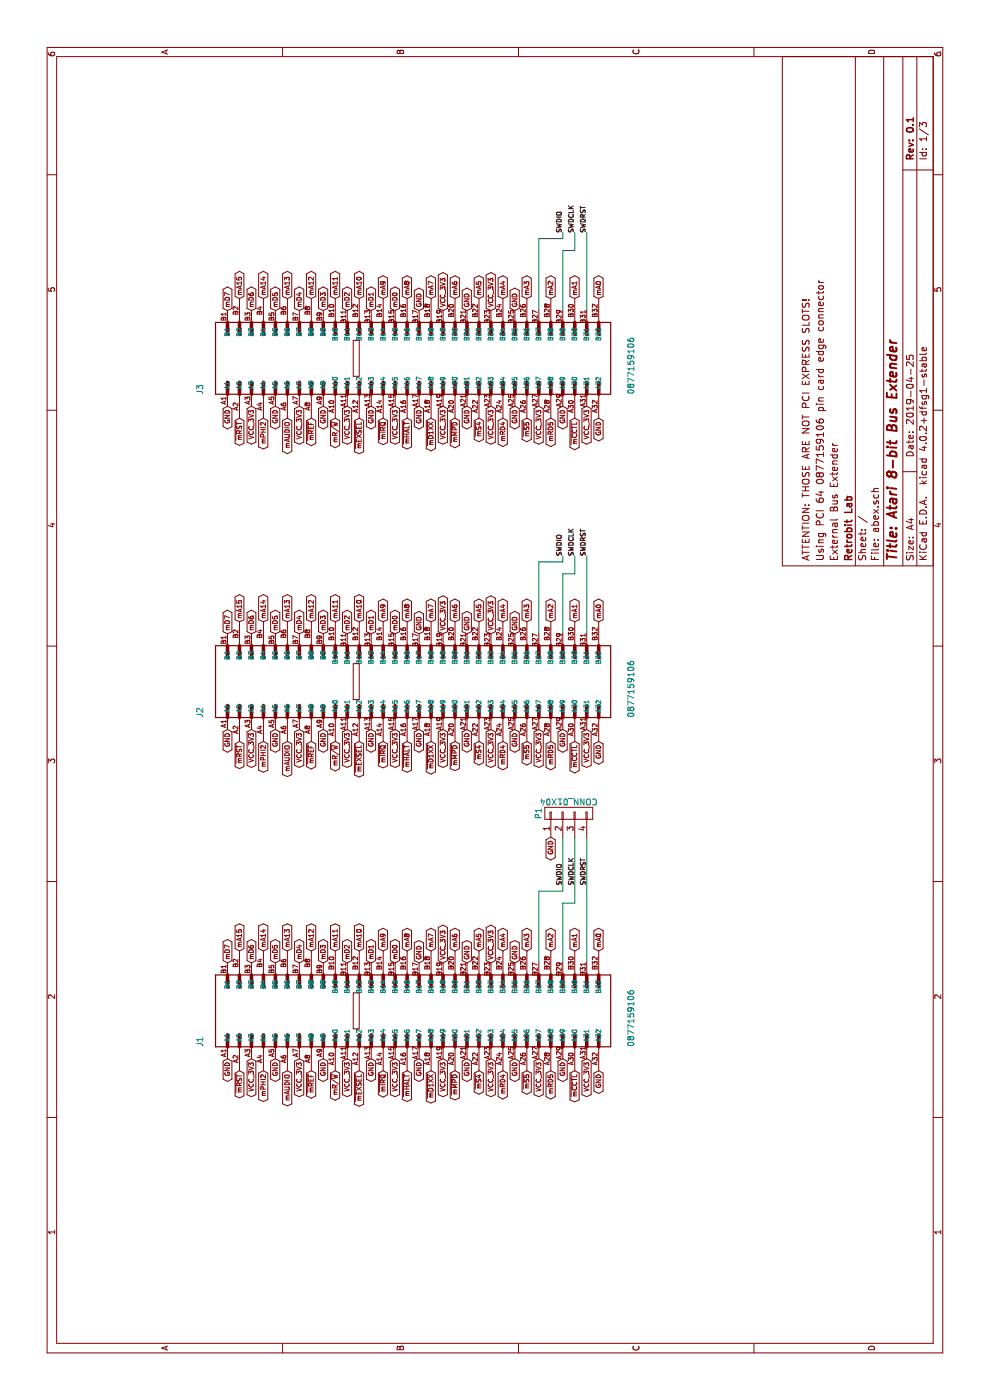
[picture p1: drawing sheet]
EESchema Schematic File Version 2
LIBS:power
LIBS:device
LIBS:transistors
LIBS:conn
LIBS:linear
LIBS:regul
LIBS:74xx
LIBS:cmos4000
LIBS:adc-dac
LIBS:memory
LIBS:xilinx
LIBS:microcontrollers
LIBS:dsp
LIBS:microchip
LIBS:analog_switches
LIBS:motorola
LIBS:texas
LIBS:intel
LIBS:audio
LIBS:interface
LIBS:digital-audio
LIBS:philips
LIBS:display
LIBS:cypress
LIBS:siliconi
LIBS:opto
LIBS:atmel
LIBS:contrib
LIBS:valves
LIBS:MCU_STC
LIBS:Timer_RTC
LIBS:Relay_SolidState
LIBS:Relay
LIBS:RF_AM_FM
LIBS:Memory_Flash
LIBS:MCU_Module
LIBS:Transistor_FET
LIBS:Regulator_Switching
LIBS:Logic_LevelTranslator
LIBS:Isolator
LIBS:Interface
LIBS:Converter_ACDC
LIBS:Battery_Management
LIBS:Amplifier_Operational
LIBS:RF_Module
LIBS:Interface_HDMI
LIBS:Sensor_Temperature
LIBS:Timer_PLL
LIBS:Sensor_Pressure
LIBS:Sensor_Motion
LIBS:Oscillator
LIBS:MCU_Microchip_SAME
LIBS:MCU_Microchip_SAMD
LIBS:Interface_Expansion
LIBS:Interface_Ethernet
LIBS:Interface_CAN_LIN
LIBS:Amplifier_Difference
LIBS:Sensor_Magnetic
LIBS:Power_Management
LIBS:Memory_RAM
LIBS:MCU_Microchip_PIC18
LIBS:Interface_USB
LIBS:Audio
LIBS:Analog_Switch
LIBS:Amplifier_Current
LIBS:Regulator_Linear
LIBS:Device
LIBS:Analog_ADC
LIBS:MCU_Microchip_PIC16
LIBS:Connector
LIBS:Power_Protection
LIBS:Jumper
LIBS:Diode
LIBS:Switch
LIBS:Sensor_Current
LIBS:Sensor
LIBS:Regulator_Controller
LIBS:Driver_FET
LIBS:Amplifier_Audio
LIBS:RF_Filter
LIBS:Driver_Haptic
LIBS:RF_GSM
LIBS:Filter
LIBS:Converter_DCDC
LIBS:Analog
LIBS:RF_GPS
LIBS:Driver_Motor
LIBS:Driver_LED
LIBS:Sensor_Optical
LIBS:RF
LIBS:Power_Supervisor
LIBS:LED
LIBS:Simulation_SPICE
LIBS:CPU_NXP_IMX
LIBS:Sensor_Touch
LIBS:Memory_UniqueID
LIBS:Display_Character
LIBS:Mechanical
LIBS:MCU_Microchip_ATmega
LIBS:Comparator
LIBS:Memory_EEPROM
LIBS:RF_Switch
LIBS:Transformer
LIBS:Timer
LIBS:RF_Amplifier
LIBS:Sensor_Humidity
LIBS:MCU_Texas_MSP430
LIBS:MCU_Texas
LIBS:DSP_AnalogDevices
LIBS:74xGxx
LIBS:Reference_Voltage
LIBS:Sensor_Proximity
LIBS:RF_Mixer
LIBS:MCU_ST_STM8
LIBS:Interface_Telecom
LIBS:CPU
LIBS:4xxx_IEEE
LIBS:FPGA_Lattice
LIBS:Analog_DAC
LIBS:Interface_UART
LIBS:4xxx
LIBS:MCU_Microchip_ATtiny
LIBS:Sensor_Audio
LIBS:MCU_Cypress
LIBS:MCU_SiFive
LIBS:MCU_Nordic
LIBS:MCU_NXP_Kinetis
LIBS:Driver_Display
LIBS:MCU_NXP_S08
LIBS:Valve
LIBS:Triac_Thyristor
LIBS:Transistor_IGBT
LIBS:Regulator_SwitchedCapacitor
LIBS:Fiber_Optic
LIBS:Diode_Laser
LIBS:Reference_Current
LIBS:Transistor_BJT
LIBS:Memory_NVRAM
LIBS:MCU_NXP_LPC
LIBS:74xx_IEEE
LIBS:pspice
LIBS:Video
LIBS:Transistor_Array
LIBS:Sensor_Voltage
LIBS:Sensor_Gas
LIBS:Security
LIBS:Regulator_Current
LIBS:RF_ZigBee
LIBS:RF_WiFi
LIBS:RF_RFID
LIBS:RF_Bluetooth
LIBS:Potentiometer_Digital
LIBS:Motor
LIBS:Memory_ROM
LIBS:Memory_EPROM
LIBS:MCU_SiliconLabs
LIBS:MCU_ST_STM32L4
LIBS:MCU_ST_STM32L4+
LIBS:MCU_ST_STM32L1
LIBS:MCU_ST_STM32L0
LIBS:MCU_ST_STM32H7
LIBS:MCU_ST_STM32F7
LIBS:MCU_ST_STM32F4
LIBS:MCU_ST_STM32F3
LIBS:MCU_ST_STM32F2
LIBS:MCU_ST_STM32F1
LIBS:MCU_ST_STM32F0
LIBS:MCU_Parallax
LIBS:MCU_NXP_MCore
LIBS:MCU_NXP_MAC7100
LIBS:MCU_NXP_HCS12
LIBS:MCU_NXP_HC12
LIBS:MCU_NXP_HC11
LIBS:MCU_NXP_ColdFire
LIBS:MCU_Microchip_SAML
LIBS:MCU_Microchip_PIC32
LIBS:MCU_Microchip_PIC24
LIBS:MCU_Microchip_PIC12
LIBS:MCU_Microchip_PIC10
LIBS:MCU_Microchip_AVR
LIBS:MCU_Microchip_8051
LIBS:MCU_Intel
LIBS:MCU_Espressif
LIBS:MCU_AnalogDevices
LIBS:Logic_Programmable
LIBS:Isolator_Analog
LIBS:Interface_Optical
LIBS:Interface_LineDriver
LIBS:Interface_HID
LIBS:Interface_CurrentLoop
LIBS:Graphic
LIBS:GPU
LIBS:FPGA_Xilinx_Virtex7
LIBS:FPGA_Xilinx_Virtex6
LIBS:FPGA_Xilinx_Virtex5
LIBS:FPGA_Xilinx_Spartan6
LIBS:FPGA_Xilinx_Kintex7
LIBS:FPGA_Xilinx_Artix7
LIBS:FPGA_Xilinx
LIBS:FPGA_Microsemi
LIBS:Driver_Relay
LIBS:Display_Graphic
LIBS:Diode_Bridge
LIBS:DSP_Texas
LIBS:DSP_Motorola
LIBS:DSP_Microchip_DSPIC33
LIBS:DSP_Freescale
LIBS:Connector_Generic_Shielded
LIBS:Connector_Generic_MountingPin
LIBS:Connector_Generic
LIBS:CPU_PowerPC
LIBS:CPU_NXP_68000
LIBS:CPU_NXP_6800
LIBS:CPLD_Xilinx
LIBS:CPLD_Altera
LIBS:Amplifier_Video
LIBS:Amplifier_Instrumentation
LIBS:Amplifier_Buffer
LIBS:AmigaComponents
LIBS:abex-cache
EELAYER 25 0
EELAYER END
$Descr A4 11693 8268
encoding utf-8
Sheet 1 3
Title "Atari 8-bit Bus Extender"
Date "2019-04-25"
Rev "0.1"
Comp "Retrobit Lab"
Comment1 "External Bus Extender"
Comment2 "Using PCI 64 0877159106 pin card edge connector"
Comment3 "ATTENTION: THOSE ARE NOT PCI EXPRESS SLOTS!"
Comment4 ""
$EndDescr
$Sheet
S 0    8450 11700 7750
U 5CC1C4D9
F0 "Bus Extender from CART & ECI" 60
F1 "bus_extender.sch" 60
$EndSheet
Text GLabel 3750 3000 2    39   BiDi ~ 8
mA10
Text GLabel 3750 2800 2    39   BiDi ~ 8
mA11
Text GLabel 3650 1900 2    39   BiDi ~ 8
mD7
Text GLabel 3650 2700 2    39   BiDi ~ 8
mD3
Text GLabel 3750 2600 2    39   BiDi ~ 8
mA12
Text GLabel 3750 3200 2    39   BiDi ~ 8
mA9
Text GLabel 3750 3400 2    39   BiDi ~ 8
mA8
Text GLabel 3750 3600 2    39   BiDi ~ 8
mA7
Text GLabel 3750 3800 2    39   BiDi ~ 8
mA6
Text GLabel 3750 4000 2    39   BiDi ~ 8
mA5
Text GLabel 3750 4200 2    39   BiDi ~ 8
mA4
Text GLabel 2750 4200 0    39   BiDi ~ 8
mRD4
Text GLabel 2750 2000 0    39   BiDi ~ 8
~mRST
Text GLabel 2750 3600 0    39   BiDi ~ 8
~mD1XX
Text GLabel 2750 3800 0    39   BiDi ~ 8
~mMPD
Text GLabel 2750 2400 0    39   BiDi ~ 8
mAUDIO
Text GLabel 2850 1900 0    39   BiDi ~ 8
GND
Text GLabel 2750 4800 0    39   BiDi ~ 8
~mCCTL
Text GLabel 2750 4600 0    39   BiDi ~ 8
mRD5
Text GLabel 2750 4400 0    39   BiDi ~ 8
~mS5
Text GLabel 3650 2100 2    39   BiDi ~ 8
mD6
Text GLabel 3650 3300 2    39   BiDi ~ 8
mD0
Text GLabel 3650 3100 2    39   BiDi ~ 8
mD1
Text GLabel 3650 2900 2    39   BiDi ~ 8
mD2
Text GLabel 3650 2300 2    39   BiDi ~ 8
mD5
Text GLabel 3650 2500 2    39   BiDi ~ 8
mD4
Text GLabel 3750 5000 2    39   BiDi ~ 8
mA0
Text GLabel 3750 4800 2    39   BiDi ~ 8
mA1
Text GLabel 3750 4600 2    39   BiDi ~ 8
mA2
Text GLabel 3750 4400 2    39   BiDi ~ 8
mA3
Text GLabel 2750 4000 0    39   BiDi ~ 8
~mS4
Text GLabel 2750 3200 0    39   BiDi ~ 8
~mIRQ
Text GLabel 2750 3400 0    39   BiDi ~ 8
~mHALT
Text GLabel 3750 2400 2    39   BiDi ~ 8
mA13
Text GLabel 3750 2200 2    39   BiDi ~ 8
mA14
Text GLabel 3750 2000 2    39   BiDi ~ 8
mA15
$Sheet
S 200  16700 11650 7450
U 5CC1E0D9
F0 "LevelShifter & Power" 59
F1 "levelshifters_power.sch" 59
$EndSheet
Text GLabel 2750 2200 0    39   BiDi ~ 8
mPHI2
Text GLabel 2850 2300 0    39   BiDi ~ 8
GND
Text GLabel 2750 2800 0    39   BiDi ~ 8
mR/~W
Text GLabel 2750 3000 0    39   BiDi ~ 8
~mEXSEL
Text Label 4300 4700 0    39   ~ 0
SWDIO
Text Label 4300 4800 0    39   ~ 0
SWDCLK
Text Label 4300 4900 0    39   ~ 0
SWDRST
$Comp
L CONN_01X04 P1
U 1 1
P 4900 4750
F 0 "P1" H 4900 5000 50  0000 C CNN
F 1 "CONN_01X04" V 5000 4750 50  0000 C CNN
F 2 "Pin_Headers:Pin_Header_Angled_1x04" H 4900 4750 50  0001 C CNN
F 3 "" H 4900 4750 50  0000 C CNN
	1    4900 4750
	1    0    0    -1  
$EndComp
$Comp
L 0877159106 J1
U 1 1
P 3250 3400
F 0 "J1" H 2950 5100 50  0000 L BNN
F 1 "0877159106" H 2950 1499 50  0000 L BNN
F 2 "0877159106:MOLEX_0877159106" H 3250 3400 50  0001 L BNN
F 3 "Molex" H 3250 3400 50  0001 L BNN
F 4 "None" H 3250 3400 50  0001 L BNN "Field4"
F 5 "Unavailable" H 3250 3400 50  0001 L BNN "Field5"
F 6 "None" H 3250 3400 50  0001 L BNN "Field6"
F 7 "0877159106" H 3250 3400 50  0001 L BNN "Field7"
F 8 "Conn PCI Express Card Edge SKT 64 POS 2mm Solder ST Thru-Hole PCI Express Tray" H 3250 3400 50  0001 L BNN "Field8"
	1    3250 3400
	1    0    0    -1  
$EndComp
Text GLabel 2850 2100 0    39   BiDi ~ 8
VCC_3V3
Text GLabel 2750 2600 0    39   BiDi ~ 8
~mREF
Text GLabel 2850 2700 0    39   BiDi ~ 8
GND
Text GLabel 2850 3100 0    39   BiDi ~ 8
GND
Text GLabel 2850 3500 0    39   BiDi ~ 8
GND
Text GLabel 2850 3900 0    39   BiDi ~ 8
GND
Text GLabel 2850 4300 0    39   BiDi ~ 8
GND
Text GLabel 2850 4700 0    39   BiDi ~ 8
GND
Text GLabel 2750 5000 0    39   BiDi ~ 8
GND
Text GLabel 2850 2500 0    39   BiDi ~ 8
VCC_3V3
Text GLabel 2850 2900 0    39   BiDi ~ 8
VCC_3V3
Text GLabel 2850 3300 0    39   BiDi ~ 8
VCC_3V3
Text GLabel 2850 3700 0    39   BiDi ~ 8
VCC_3V3
Text GLabel 2850 4100 0    39   BiDi ~ 8
VCC_3V3
Text GLabel 2850 4500 0    39   BiDi ~ 8
VCC_3V3
Text GLabel 2850 4900 0    39   BiDi ~ 8
VCC_3V3
Wire Wire Line
	3650 4700 4150 4700
Wire Wire Line
	4150 4700 4150 4800
Wire Wire Line
	4150 4800 4700 4800
Wire Wire Line
	3650 4900 4700 4900
Wire Wire Line
	3650 4500 4250 4500
Wire Wire Line
	4250 4500 4250 4700
Wire Wire Line
	4250 4700 4700 4700
Text GLabel 4700 4600 0    39   BiDi ~ 8
GND
Text GLabel 3650 3500 2    39   BiDi ~ 8
GND
Text GLabel 3650 3900 2    39   BiDi ~ 8
GND
Text GLabel 3650 4300 2    39   BiDi ~ 8
GND
Text GLabel 3650 3700 2    39   BiDi ~ 8
VCC_3V3
Text GLabel 3650 4100 2    39   BiDi ~ 8
VCC_3V3
Text GLabel 6500 3000 2    39   BiDi ~ 8
mA10
Text GLabel 6500 2800 2    39   BiDi ~ 8
mA11
Text GLabel 6400 1900 2    39   BiDi ~ 8
mD7
Text GLabel 6400 2700 2    39   BiDi ~ 8
mD3
Text GLabel 6500 2600 2    39   BiDi ~ 8
mA12
Text GLabel 6500 3200 2    39   BiDi ~ 8
mA9
Text GLabel 6500 3400 2    39   BiDi ~ 8
mA8
Text GLabel 6500 3600 2    39   BiDi ~ 8
mA7
Text GLabel 6500 3800 2    39   BiDi ~ 8
mA6
Text GLabel 6500 4000 2    39   BiDi ~ 8
mA5
Text GLabel 6500 4200 2    39   BiDi ~ 8
mA4
Text GLabel 5500 4200 0    39   BiDi ~ 8
mRD4
Text GLabel 5500 2000 0    39   BiDi ~ 8
~mRST
Text GLabel 5500 3600 0    39   BiDi ~ 8
~mD1XX
Text GLabel 5500 3800 0    39   BiDi ~ 8
~mMPD
Text GLabel 5500 2400 0    39   BiDi ~ 8
mAUDIO
Text GLabel 5600 1900 0    39   BiDi ~ 8
GND
Text GLabel 5500 4800 0    39   BiDi ~ 8
~mCCTL
Text GLabel 5500 4600 0    39   BiDi ~ 8
mRD5
Text GLabel 5500 4400 0    39   BiDi ~ 8
~mS5
Text GLabel 6400 2100 2    39   BiDi ~ 8
mD6
Text GLabel 6400 3300 2    39   BiDi ~ 8
mD0
Text GLabel 6400 3100 2    39   BiDi ~ 8
mD1
Text GLabel 6400 2900 2    39   BiDi ~ 8
mD2
Text GLabel 6400 2300 2    39   BiDi ~ 8
mD5
Text GLabel 6400 2500 2    39   BiDi ~ 8
mD4
Text GLabel 6500 5000 2    39   BiDi ~ 8
mA0
Text GLabel 6500 4800 2    39   BiDi ~ 8
mA1
Text GLabel 6500 4600 2    39   BiDi ~ 8
mA2
Text GLabel 6500 4400 2    39   BiDi ~ 8
mA3
Text GLabel 5500 4000 0    39   BiDi ~ 8
~mS4
Text GLabel 5500 3200 0    39   BiDi ~ 8
~mIRQ
Text GLabel 5500 3400 0    39   BiDi ~ 8
~mHALT
Text GLabel 6500 2400 2    39   BiDi ~ 8
mA13
Text GLabel 6500 2200 2    39   BiDi ~ 8
mA14
Text GLabel 6500 2000 2    39   BiDi ~ 8
mA15
Text GLabel 5500 2200 0    39   BiDi ~ 8
mPHI2
Text GLabel 5600 2300 0    39   BiDi ~ 8
GND
Text GLabel 5500 2800 0    39   BiDi ~ 8
mR/~W
Text GLabel 5500 3000 0    39   BiDi ~ 8
~mEXSEL
Text Label 7050 4700 0    39   ~ 0
SWDIO
Text Label 7050 4800 0    39   ~ 0
SWDCLK
Text Label 7050 4900 0    39   ~ 0
SWDRST
$Comp
L 0877159106 J2
U 1 1
P 6000 3400
F 0 "J2" H 5700 5100 50  0000 L BNN
F 1 "0877159106" H 5700 1499 50  0000 L BNN
F 2 "0877159106:MOLEX_0877159106" H 6000 3400 50  0001 L BNN
F 3 "Molex" H 6000 3400 50  0001 L BNN
F 4 "None" H 6000 3400 50  0001 L BNN "Field4"
F 5 "Unavailable" H 6000 3400 50  0001 L BNN "Field5"
F 6 "None" H 6000 3400 50  0001 L BNN "Field6"
F 7 "0877159106" H 6000 3400 50  0001 L BNN "Field7"
F 8 "Conn PCI Express Card Edge SKT 64 POS 2mm Solder ST Thru-Hole PCI Express Tray" H 6000 3400 50  0001 L BNN "Field8"
	1    6000 3400
	1    0    0    -1  
$EndComp
Text GLabel 5600 2100 0    39   BiDi ~ 8
VCC_3V3
Text GLabel 5500 2600 0    39   BiDi ~ 8
~mREF
Text GLabel 5600 2700 0    39   BiDi ~ 8
GND
Text GLabel 5600 3100 0    39   BiDi ~ 8
GND
Text GLabel 5600 3500 0    39   BiDi ~ 8
GND
Text GLabel 5600 3900 0    39   BiDi ~ 8
GND
Text GLabel 5600 4300 0    39   BiDi ~ 8
GND
Text GLabel 5600 4700 0    39   BiDi ~ 8
GND
Text GLabel 5500 5000 0    39   BiDi ~ 8
GND
Text GLabel 5600 2500 0    39   BiDi ~ 8
VCC_3V3
Text GLabel 5600 2900 0    39   BiDi ~ 8
VCC_3V3
Text GLabel 5600 3300 0    39   BiDi ~ 8
VCC_3V3
Text GLabel 5600 3700 0    39   BiDi ~ 8
VCC_3V3
Text GLabel 5600 4100 0    39   BiDi ~ 8
VCC_3V3
Text GLabel 5600 4500 0    39   BiDi ~ 8
VCC_3V3
Text GLabel 5600 4900 0    39   BiDi ~ 8
VCC_3V3
Wire Wire Line
	6400 4700 6900 4700
Wire Wire Line
	6900 4700 6900 4800
Wire Wire Line
	6400 4500 7000 4500
Wire Wire Line
	7000 4500 7000 4700
Text GLabel 6400 3500 2    39   BiDi ~ 8
GND
Text GLabel 6400 3900 2    39   BiDi ~ 8
GND
Text GLabel 6400 4300 2    39   BiDi ~ 8
GND
Text GLabel 6400 3700 2    39   BiDi ~ 8
VCC_3V3
Text GLabel 6400 4100 2    39   BiDi ~ 8
VCC_3V3
Text GLabel 9200 3000 2    39   BiDi ~ 8
mA10
Text GLabel 9200 2800 2    39   BiDi ~ 8
mA11
Text GLabel 9100 1900 2    39   BiDi ~ 8
mD7
Text GLabel 9100 2700 2    39   BiDi ~ 8
mD3
Text GLabel 9200 2600 2    39   BiDi ~ 8
mA12
Text GLabel 9200 3200 2    39   BiDi ~ 8
mA9
Text GLabel 9200 3400 2    39   BiDi ~ 8
mA8
Text GLabel 9200 3600 2    39   BiDi ~ 8
mA7
Text GLabel 9200 3800 2    39   BiDi ~ 8
mA6
Text GLabel 9200 4000 2    39   BiDi ~ 8
mA5
Text GLabel 9200 4200 2    39   BiDi ~ 8
mA4
Text GLabel 8200 4200 0    39   BiDi ~ 8
mRD4
Text GLabel 8200 2000 0    39   BiDi ~ 8
~mRST
Text GLabel 8200 3600 0    39   BiDi ~ 8
~mD1XX
Text GLabel 8200 3800 0    39   BiDi ~ 8
~mMPD
Text GLabel 8200 2400 0    39   BiDi ~ 8
mAUDIO
Text GLabel 8300 1900 0    39   BiDi ~ 8
GND
Text GLabel 8200 4800 0    39   BiDi ~ 8
~mCCTL
Text GLabel 8200 4600 0    39   BiDi ~ 8
mRD5
Text GLabel 8200 4400 0    39   BiDi ~ 8
~mS5
Text GLabel 9100 2100 2    39   BiDi ~ 8
mD6
Text GLabel 9100 3300 2    39   BiDi ~ 8
mD0
Text GLabel 9100 3100 2    39   BiDi ~ 8
mD1
Text GLabel 9100 2900 2    39   BiDi ~ 8
mD2
Text GLabel 9100 2300 2    39   BiDi ~ 8
mD5
Text GLabel 9100 2500 2    39   BiDi ~ 8
mD4
Text GLabel 9200 5000 2    39   BiDi ~ 8
mA0
Text GLabel 9200 4800 2    39   BiDi ~ 8
mA1
Text GLabel 9200 4600 2    39   BiDi ~ 8
mA2
Text GLabel 9200 4400 2    39   BiDi ~ 8
mA3
Text GLabel 8200 4000 0    39   BiDi ~ 8
~mS4
Text GLabel 8200 3200 0    39   BiDi ~ 8
~mIRQ
Text GLabel 8200 3400 0    39   BiDi ~ 8
~mHALT
Text GLabel 9200 2400 2    39   BiDi ~ 8
mA13
Text GLabel 9200 2200 2    39   BiDi ~ 8
mA14
Text GLabel 9200 2000 2    39   BiDi ~ 8
mA15
Text GLabel 8200 2200 0    39   BiDi ~ 8
mPHI2
Text GLabel 8300 2300 0    39   BiDi ~ 8
GND
Text GLabel 8200 2800 0    39   BiDi ~ 8
mR/~W
Text GLabel 8200 3000 0    39   BiDi ~ 8
~mEXSEL
Text Label 9750 4700 0    39   ~ 0
SWDIO
Text Label 9750 4800 0    39   ~ 0
SWDCLK
Text Label 9750 4900 0    39   ~ 0
SWDRST
$Comp
L 0877159106 J3
U 1 1
P 8700 3400
F 0 "J3" H 8400 5100 50  0000 L BNN
F 1 "0877159106" H 8400 1499 50  0000 L BNN
F 2 "0877159106:MOLEX_0877159106" H 8700 3400 50  0001 L BNN
F 3 "Molex" H 8700 3400 50  0001 L BNN
F 4 "None" H 8700 3400 50  0001 L BNN "Field4"
F 5 "Unavailable" H 8700 3400 50  0001 L BNN "Field5"
F 6 "None" H 8700 3400 50  0001 L BNN "Field6"
F 7 "0877159106" H 8700 3400 50  0001 L BNN "Field7"
F 8 "Conn PCI Express Card Edge SKT 64 POS 2mm Solder ST Thru-Hole PCI Express Tray" H 8700 3400 50  0001 L BNN "Field8"
	1    8700 3400
	1    0    0    -1  
$EndComp
Text GLabel 8300 2100 0    39   BiDi ~ 8
VCC_3V3
Text GLabel 8200 2600 0    39   BiDi ~ 8
~mREF
Text GLabel 8300 2700 0    39   BiDi ~ 8
GND
Text GLabel 8300 3100 0    39   BiDi ~ 8
GND
Text GLabel 8300 3500 0    39   BiDi ~ 8
GND
Text GLabel 8300 3900 0    39   BiDi ~ 8
GND
Text GLabel 8300 4300 0    39   BiDi ~ 8
GND
Text GLabel 8300 4700 0    39   BiDi ~ 8
GND
Text GLabel 8200 5000 0    39   BiDi ~ 8
GND
Text GLabel 8300 2500 0    39   BiDi ~ 8
VCC_3V3
Text GLabel 8300 2900 0    39   BiDi ~ 8
VCC_3V3
Text GLabel 8300 3300 0    39   BiDi ~ 8
VCC_3V3
Text GLabel 8300 3700 0    39   BiDi ~ 8
VCC_3V3
Text GLabel 8300 4100 0    39   BiDi ~ 8
VCC_3V3
Text GLabel 8300 4500 0    39   BiDi ~ 8
VCC_3V3
Text GLabel 8300 4900 0    39   BiDi ~ 8
VCC_3V3
Wire Wire Line
	9100 4700 9600 4700
Wire Wire Line
	9600 4700 9600 4800
Wire Wire Line
	9100 4500 9700 4500
Wire Wire Line
	9700 4500 9700 4700
Text GLabel 9100 3500 2    39   BiDi ~ 8
GND
Text GLabel 9100 3900 2    39   BiDi ~ 8
GND
Text GLabel 9100 4300 2    39   BiDi ~ 8
GND
Text GLabel 9100 3700 2    39   BiDi ~ 8
VCC_3V3
Text GLabel 9100 4100 2    39   BiDi ~ 8
VCC_3V3
Wire Wire Line
	9700 4700 9750 4700
Wire Wire Line
	9600 4800 9750 4800
Wire Wire Line
	9750 4900 9100 4900
Wire Wire Line
	7050 4900 6400 4900
Wire Wire Line
	6900 4800 7050 4800
Wire Wire Line
	7000 4700 7050 4700
$EndSCHEMATC
